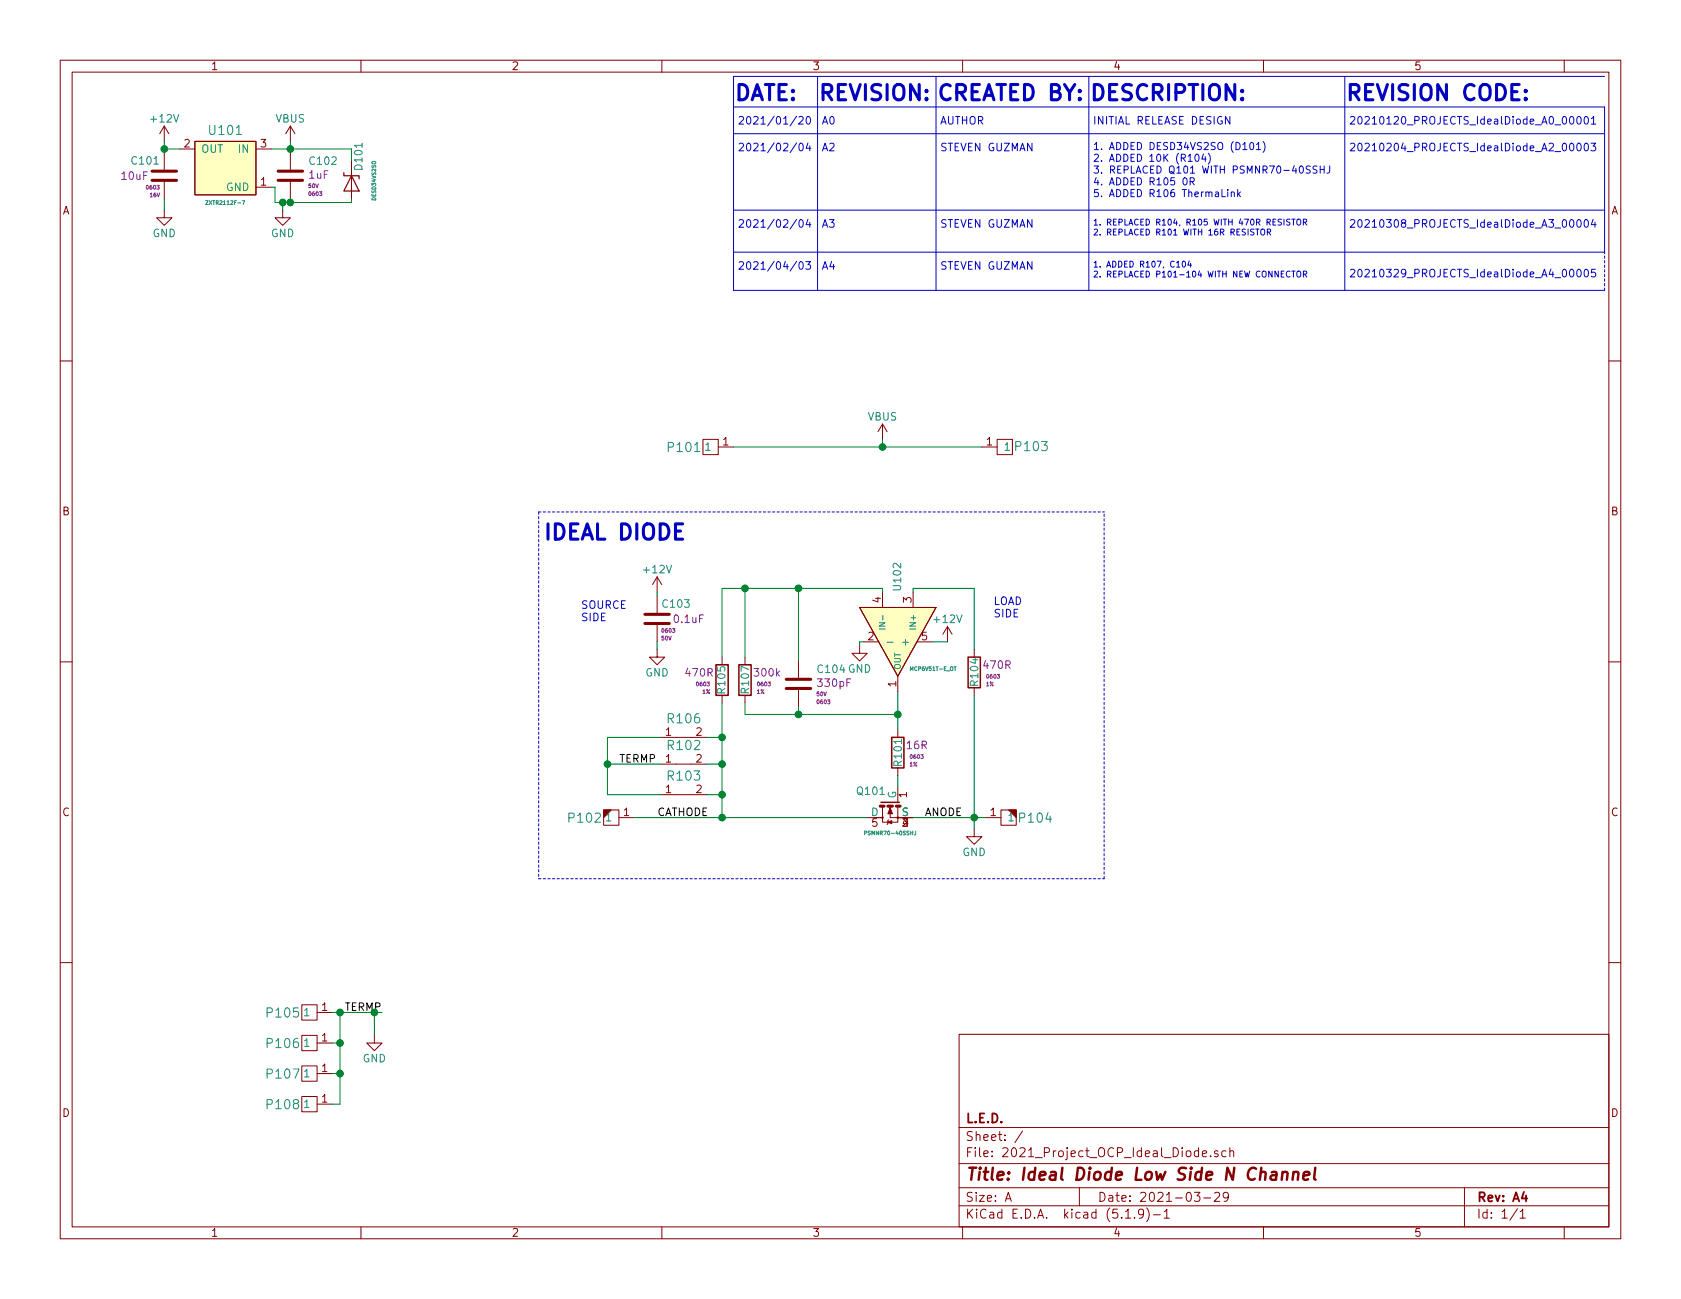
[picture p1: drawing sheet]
EESchema Schematic File Version 4
EELAYER 30 0
EELAYER END
$Descr A 11000 8500
encoding utf-8
Sheet 1 1
Title "Ideal Diode Low Side N Channel"
Date "2021-03-29"
Rev "A4"
Comp "L.E.D."
Comment1 ""
Comment2 ""
Comment3 ""
Comment4 ""
$EndDescr
Wire Notes Line style solid
	4800 700  10500 700 
Wire Notes Line style solid
	10500 875  4800 875 
Wire Notes Line style solid
	4800 500  10500 500 
Text Notes 4800 675  0    100  ~ 20
DATE:
Text Notes 7125 675  0    100  ~ 20
DESCRIPTION:
Text Notes 5350 675  0    100  ~ 20
REVISION:
Text Notes 8800 675  0    100  ~ 20
REVISION CODE:
Text Notes 4825 825  0    50   ~ 0
2021/01/20
Text Notes 5375 825  0    50   ~ 0
A0
Text Notes 6125 675  0    100  ~ 20
CREATED BY:
Text Notes 6150 825  0    50   ~ 0
AUTHOR
Text Notes 8825 825  0    50   ~ 0
20210120_PROJECTS_IdealDiode_A0_00001
Wire Wire Line
	5875 5075 5875 5150
Wire Wire Line
	5875 4525 5875 4675
Wire Wire Line
	5975 3875 5975 3850
Wire Wire Line
	6375 5350 5975 5350
Wire Wire Line
	5775 3875 5775 3850
$Comp
L power:GND #PWR0105
U 1 1
P 5625 4225
F 0 "#PWR0105" H 5625 3975 50  0001 C CNN
F 1 "GND" H 5625 4075 50  0000 C CNN
F 2 "" H 5625 4225 50  0001 C CNN
F 3 "" H 5625 4225 50  0001 C CNN
	1    5625 4225
	1    0    0    -1  
$EndComp
Wire Wire Line
	5625 4225 5625 4200
Wire Wire Line
	5625 4200 5650 4200
$Comp
L power:+12V #PWR0109
U 1 1
P 6200 4200
F 0 "#PWR0109" H 6200 4050 50  0001 C CNN
F 1 "+12V" H 6200 4350 50  0000 C CNN
F 2 "" H 6200 4200 50  0001 C CNN
F 3 "" H 6200 4200 50  0001 C CNN
	1    6200 4200
	1    0    0    -1  
$EndComp
Wire Wire Line
	6100 4200 6200 4200
$Comp
L Capacitor_0603:C0603C104K5RACAUTO C103
U 1 1
P 4300 4050
F 0 "C103" H 4325 4150 50  0000 L CNN
F 1 "C0603C104K5RACAUTO" H 4300 4350 50  0001 L CNN
F 2 "Passives:C_0603_Handsolder" H 4300 3450 50  0001 C CNN
F 3 "" H 4325 4150 50  0000 C CNN
F 4 "KEMET" H 4425 4250 50  0001 C CNN "Manufacturer"
F 5 "0.1uF" H 4400 4050 50  0000 L CNN "P_Value"
F 6 "50V" H 4325 3925 25  0000 L CNN "P_Rating_U"
F 7 "X7R" H 4550 3700 50  0001 C CNN "P_Tolerance"
F 8 "0603" H 4325 3975 25  0000 L CNN "Package"
	1    4300 4050
	1    0    0    -1  
$EndComp
$Comp
L power:GND #PWR0108
U 1 1
P 4300 4250
F 0 "#PWR0108" H 4300 4000 50  0001 C CNN
F 1 "GND" H 4300 4100 50  0000 C CNN
F 2 "" H 4300 4250 50  0001 C CNN
F 3 "" H 4300 4250 50  0001 C CNN
	1    4300 4250
	1    0    0    -1  
$EndComp
Wire Wire Line
	4300 4200 4300 4250
$Comp
L power:+12V #PWR0107
U 1 1
P 4300 3875
F 0 "#PWR0107" H 4300 3725 50  0001 C CNN
F 1 "+12V" H 4300 4025 50  0000 C CNN
F 2 "" H 4300 3875 50  0001 C CNN
F 3 "" H 4300 3875 50  0001 C CNN
	1    4300 3875
	1    0    0    -1  
$EndComp
Wire Wire Line
	4300 3875 4300 3900
Wire Wire Line
	6450 5350 6375 5350
Connection ~ 6375 5350
Wire Wire Line
	4800 2925 5775 2925
Wire Wire Line
	4150 5350 4725 5350
Connection ~ 4725 5350
$Comp
L power:VBUS #PWR0106
U 1 1
P 5775 2875
F 0 "#PWR0106" H 5775 2725 50  0001 C CNN
F 1 "VBUS" H 5775 3025 50  0000 C CNN
F 2 "" H 5775 2875 50  0001 C CNN
F 3 "" H 5775 2875 50  0001 C CNN
	1    5775 2875
	1    0    0    -1  
$EndComp
Wire Wire Line
	5775 2875 5775 2925
Connection ~ 5775 2925
Wire Wire Line
	5775 2925 6425 2925
$Comp
L power:GND #PWR0110
U 1 1
P 6375 5425
F 0 "#PWR0110" H 6375 5175 50  0001 C CNN
F 1 "GND" H 6375 5275 50  0000 C CNN
F 2 "" H 6375 5425 50  0001 C CNN
F 3 "" H 6375 5425 50  0001 C CNN
	1    6375 5425
	1    0    0    -1  
$EndComp
Wire Wire Line
	6375 5425 6375 5350
Text Notes 3800 4075 0    50   ~ 0
SOURCE\nSIDE
Text Notes 6500 4050 0    50   ~ 0
LOAD\nSIDE
Text Notes 7150 825  0    50   ~ 0
INITIAL RELEASE DESIGN
$Comp
L OpAmps:MCP6V51T-E_OT U102
U 1 1
P 5875 4150
F 0 "U102" H 5400 4150 50  0000 L CNN
F 1 "MCP6V51T-E_OT" V 6100 4225 25  0000 L CNN
F 2 "SOT:SOT-23-5_HandSoldering" H 5925 4800 60  0001 C CNN
F 3 "" H 5875 4250 60  0001 C CNN
F 4 "Microchip Technology" H 6275 3700 60  0001 C CNN "Manufacturer"
F 5 "1-CH" V 6150 4075 25  0001 C CNN "P_Value"
F 6 "1.2V/us" H 6225 3800 60  0001 C CNN "P_Tolerance"
F 7 "4.5V-45V" H 6175 3900 60  0001 C CNN "P_Rating_U"
F 8 "SOT-23-5" H 6175 3600 60  0001 C CNN "Package"
F 9 "MCP6V51T-E/OT" H 5925 4725 50  0001 C CNN "P_Digikey"
	1    5875 4150
	0    1    1    0   
$EndComp
Wire Notes Line
	3525 3350 3525 5750
Wire Notes Line
	7225 5750 7225 3350
Text Notes 3550 3550 0    100  ~ 20
IDEAL DIODE
Wire Wire Line
	1775 975  1900 975 
Wire Wire Line
	1900 975  1900 1000
Connection ~ 1900 975 
$Comp
L power:VBUS #PWR0104
U 1 1
P 1900 925
F 0 "#PWR0104" H 1900 775 50  0001 C CNN
F 1 "VBUS" H 1900 1075 50  0000 C CNN
F 2 "" H 1900 925 50  0001 C CNN
F 3 "" H 1900 925 50  0001 C CNN
	1    1900 925 
	1    0    0    -1  
$EndComp
Wire Wire Line
	1900 925  1900 975 
Wire Wire Line
	1850 1325 1900 1325
Connection ~ 1850 1325
Wire Wire Line
	1850 1375 1850 1325
$Comp
L power:GND #PWR0103
U 1 1
P 1850 1375
F 0 "#PWR0103" H 1850 1125 50  0001 C CNN
F 1 "GND" H 1850 1225 50  0000 C CNN
F 2 "" H 1850 1375 50  0001 C CNN
F 3 "" H 1850 1375 50  0001 C CNN
	1    1850 1375
	1    0    0    -1  
$EndComp
Wire Wire Line
	1900 1325 1900 1300
Wire Wire Line
	1800 1325 1850 1325
Wire Wire Line
	1800 1225 1800 1325
Wire Wire Line
	1775 1225 1800 1225
$Comp
L Capacitor_0603:CL10A105KB8NNNC C102
U 1 1
P 1900 1150
F 0 "C102" H 2015 1248 50  0000 L CNN
F 1 "CL10A105KB8NNNC" H 1900 1450 50  0001 L CNN
F 2 "Passives:C_0603_Handsolder" H 1900 550 50  0001 C CNN
F 3 "" H 1925 1250 50  0000 C CNN
F 4 "Samsung Electro-Mechanics" H 2025 1350 50  0001 C CNN "Manufacturer"
F 5 "1uF" H 2015 1157 50  0000 L CNN "P_Value"
F 6 "50V" H 2015 1085 25  0000 L CNN "P_Rating_U"
F 7 "X5R" H 2150 800 50  0001 C CNN "P_Tolerance"
F 8 "0603" H 2015 1033 25  0000 L CNN "Package"
	1    1900 1150
	1    0    0    -1  
$EndComp
Connection ~ 1075 975 
Wire Wire Line
	1075 925  1075 975 
$Comp
L power:+12V #PWR0101
U 1 1
P 1075 925
F 0 "#PWR0101" H 1075 775 50  0001 C CNN
F 1 "+12V" H 1075 1075 50  0000 C CNN
F 2 "" H 1075 925 50  0001 C CNN
F 3 "" H 1075 925 50  0001 C CNN
	1    1075 925 
	1    0    0    -1  
$EndComp
$Comp
L Capacitor_0603:CL10X106MO8NRNC C101
U 1 1
P 1075 1150
F 0 "C101" H 1050 1250 50  0000 R CNN
F 1 "CL10X106MO8NRNC" H 1075 1450 50  0001 L CNN
F 2 "Passives:C_0603_Handsolder" H 1075 550 50  0001 C CNN
F 3 "" H 1100 1250 50  0000 C CNN
F 4 "Samsung Electro-Mechanics" H 1200 1350 50  0001 C CNN "P_Manufacturer"
F 5 "10uF" H 975 1150 50  0000 R CNN "P_Value"
F 6 "16V" H 1050 1025 25  0000 R CNN "P_Rating"
F 7 "0603" H 1050 1075 25  0000 R CNN "Package"
	1    1075 1150
	1    0    0    -1  
$EndComp
Wire Wire Line
	1075 1375 1075 1300
$Comp
L power:GND #PWR0102
U 1 1
P 1075 1375
F 0 "#PWR0102" H 1075 1125 50  0001 C CNN
F 1 "GND" H 1075 1225 50  0000 C CNN
F 2 "" H 1075 1375 50  0001 C CNN
F 3 "" H 1075 1375 50  0001 C CNN
	1    1075 1375
	1    0    0    -1  
$EndComp
Wire Wire Line
	1075 975  1175 975 
Wire Wire Line
	1075 1000 1075 975 
$Comp
L LDO:ZXTR2112F-7 U101
U 1 1
P 1475 1125
F 0 "U101" H 1475 1400 60  0000 C CNN
F 1 "ZXTR2112F-7" H 1475 925 25  0000 C CNN
F 2 "SOT:SOT-23-3" H 1450 1525 60  0001 C CNN
F 3 "" H 1425 1125 60  0001 C CNN
F 4 "Diodes Incorporated" H 1500 1525 50  0001 C CNN "Manufacturer"
F 5 "12V" H 1525 1725 50  0001 C CNN "P_Value"
F 6 "15mA" H 1525 1775 50  0001 C CNN "P_Rating"
F 7 "60V" H 1525 1775 50  0001 C CNN "P_Tolerance"
F 8 "SOT-23-3" H 1475 1775 50  0001 C CNN "Package"
	1    1475 1125
	-1   0    0    -1  
$EndComp
$Comp
L Jumpers:THJP0612AST1 R102
U 1 1
P 4475 5000
F 0 "R102" H 4475 5125 60  0000 C CNN
F 1 "THJP0612AST1" H 4475 5200 60  0001 C CNN
F 2 "ThermalJumper:THJP0612AST1" H 4375 4800 60  0001 C CNN
F 3 "" H 4475 5000 60  0001 C CNN
F 4 "TJ" H 4775 4900 60  0001 C CNN "P_Value"
F 5 "Vishay Thin Film" H 4575 5375 60  0001 C CNN "Manufacturer"
F 6 "0612" H 4575 5375 60  0001 C CNN "Package"
F 7 "4 C/W" H 4575 5375 60  0001 C CNN "P_Rating"
F 8 "259 mW/C" H 4575 5375 60  0001 C CNN "P_Tolerance"
F 9 "764-THJP0612AST1CT-ND" H 4475 5000 50  0001 C CNN "P_Digikey"
	1    4475 5000
	1    0    0    -1  
$EndComp
Wire Wire Line
	4625 5000 4725 5000
$Comp
L Jumpers:THJP0612AST1 R103
U 1 1
P 4475 5200
F 0 "R103" H 4475 5325 60  0000 C CNN
F 1 "THJP0612AST1" H 4475 5400 60  0001 C CNN
F 2 "ThermalJumper:THJP0612AST1" H 4375 5000 60  0001 C CNN
F 3 "" H 4475 5200 60  0001 C CNN
F 4 "TJ" H 4775 5100 60  0001 C CNN "P_Value"
F 5 "Vishay Thin Film" H 4575 5575 60  0001 C CNN "Manufacturer"
F 6 "0612" H 4575 5575 60  0001 C CNN "Package"
F 7 "4 C/W" H 4575 5575 60  0001 C CNN "P_Rating"
F 8 "259 mW/C" H 4575 5575 60  0001 C CNN "P_Tolerance"
F 9 "764-THJP0612AST1CT-ND" H 4475 5200 50  0001 C CNN "P_Digikey"
	1    4475 5200
	1    0    0    -1  
$EndComp
Wire Wire Line
	4625 5200 4725 5200
Connection ~ 4725 5200
Wire Wire Line
	4725 5200 4725 5350
Wire Wire Line
	3975 5000 3975 5200
Wire Wire Line
	3975 5200 4325 5200
Text Label 4050 5000 0    50   ~ 0
TERMP
$Comp
L 2021_Project_OCP_Ideal_Diode-rescue:MH_1POS_2.5MM-MountingHoles_sg P105
U 1 1
P 2025 6625
F 0 "P105" H 1850 6625 60  0000 C CNN
F 1 "MH_1POS_2.5MM" H 1975 6225 50  0001 C CNN
F 2 "MountingHoles_sg:MountingHole_2.5mm_Pad_Via" V 2625 6425 60  0001 C CNN
F 3 "" H 2025 6775 60  0001 C CNN
F 4 "CUSTOM" H 2575 7275 50  0001 C CNN "Manufacturer"
F 5 "1POS_2.5MM_I" H 2025 6525 25  0001 C CNN "P_Value"
F 6 "##" H 2575 7075 60  0001 C CNN "P_Rating_U"
F 7 "2.5MM" H 2575 7175 60  0001 C CNN "P_Tolerance"
F 8 "MH_M2.5" H 2575 7375 60  0001 C CNN "Package"
	1    2025 6625
	1    0    0    -1  
$EndComp
$Comp
L 2021_Project_OCP_Ideal_Diode-rescue:MH_1POS_2.5MM-MountingHoles_sg P106
U 1 1
P 2025 6825
F 0 "P106" H 1850 6825 60  0000 C CNN
F 1 "MH_1POS_2.5MM" H 1975 6425 50  0001 C CNN
F 2 "MountingHoles_sg:MountingHole_2.5mm_Pad_Via" V 2625 6625 60  0001 C CNN
F 3 "" H 2025 6975 60  0001 C CNN
F 4 "CUSTOM" H 2575 7475 50  0001 C CNN "Manufacturer"
F 5 "1POS_2.5MM_I" H 2025 6725 25  0001 C CNN "P_Value"
F 6 "##" H 2575 7275 60  0001 C CNN "P_Rating_U"
F 7 "2.5MM" H 2575 7375 60  0001 C CNN "P_Tolerance"
F 8 "MH_M2.5" H 2575 7575 60  0001 C CNN "Package"
	1    2025 6825
	1    0    0    -1  
$EndComp
Wire Wire Line
	2175 6625 2225 6625
Wire Wire Line
	2175 6825 2225 6825
Wire Wire Line
	2225 6825 2225 6625
Connection ~ 2225 6625
Text Label 2500 6625 2    50   ~ 0
TERMP
Text Label 6050 5350 0    50   ~ 0
ANODE
Text Label 4300 5350 0    50   ~ 0
CATHODE
$Comp
L Diodes:DESD34VS2SO D101
U 1 1
P 2300 1150
F 0 "D101" H 2075 1200 50  0000 L CNN
F 1 "DESD34VS2SO" H 2200 1300 25  0000 L CNN
F 2 "SOT:SOT-23-3" H 2300 1150 50  0001 C CNN
F 3 "~" H 2300 1150 50  0001 C CNN
F 4 "34Vm" H 2300 1150 50  0001 C CNN "P_Value"
F 5 "43Vcl" H 2300 1150 50  0001 C CNN "P_Rating"
F 6 "SOT-23-3" H 2300 1150 50  0001 C CNN "Package"
	1    2300 1150
	0    1    1    0   
$EndComp
Wire Wire Line
	2300 1050 2300 975 
Wire Wire Line
	1900 975  2300 975 
Wire Wire Line
	2300 1300 2300 1325
Wire Wire Line
	2300 1325 1900 1325
Connection ~ 1900 1325
Text Notes 7150 1300 0    47   ~ 0
1. ADDED DESD34VS2SO (D101)\n2. ADDED 10K (R104)\n3. REPLACED Q101 WITH PSMNR70-40SSHJ\n4. ADDED R105 0R\n5. ADDED R106 ThermaLink
Wire Wire Line
	6375 4250 6375 3850
Wire Wire Line
	5975 3850 6375 3850
Wire Wire Line
	6375 4550 6375 5350
$Comp
L Transistors:PSMNR70-40SSHJ Q101
U 1 1
P 5825 5250
F 0 "Q101" V 5750 5375 50  0000 C CNN
F 1 "PSMNR70-40SSHJ" V 6025 5250 25  0000 C CNN
F 2 "SOT:SOT-1235" H 5825 5825 50  0001 L CIN
F 3 "" H 5825 5250 50  0001 L CNN
F 4 "Nexperia USA Inc." H 5825 5975 50  0001 L CNN "Manufacturer"
F 5 "NMOS" H 5825 6125 50  0001 L CNN "P_Value"
F 6 "40V/425A" H 5825 6050 50  0001 L CNN "P_Rating"
F 7 "0.7mDCR" H 6125 5675 50  0001 C CNN "P_Tolerance"
F 8 "SOT-1235" H 5825 5900 50  0001 L CNN "Package"
F 9 "1727-8560-1-ND" H 5825 5750 50  0001 L CNN "P_Digikey"
	1    5825 5250
	0    -1   1    0   
$EndComp
Wire Wire Line
	4725 4300 4725 3850
Wire Wire Line
	4725 4600 4725 4825
Connection ~ 4725 5000
Wire Wire Line
	4725 5000 4725 5200
$Comp
L power:GND #PWR0111
U 1 1
P 2450 6775
F 0 "#PWR0111" H 2450 6525 50  0001 C CNN
F 1 "GND" H 2450 6625 50  0000 C CNN
F 2 "" H 2450 6775 50  0001 C CNN
F 3 "" H 2450 6775 50  0001 C CNN
	1    2450 6775
	1    0    0    -1  
$EndComp
Wire Wire Line
	2450 6775 2450 6625
Wire Wire Line
	2225 6625 2450 6625
Connection ~ 2450 6625
Wire Wire Line
	2450 6625 2500 6625
$Comp
L 2021_Project_OCP_Ideal_Diode-rescue:MH_1POS_2.5MM-MountingHoles_sg P107
U 1 1
P 2025 7025
F 0 "P107" H 1850 7025 60  0000 C CNN
F 1 "MH_1POS_2.5MM" H 1975 6625 50  0001 C CNN
F 2 "MountingHoles_sg:MountingHole_2.5mm_Pad_Via" V 2625 6825 60  0001 C CNN
F 3 "" H 2025 7175 60  0001 C CNN
F 4 "CUSTOM" H 2575 7675 50  0001 C CNN "Manufacturer"
F 5 "1POS_2.5MM_I" H 2025 6925 25  0001 C CNN "P_Value"
F 6 "##" H 2575 7475 60  0001 C CNN "P_Rating_U"
F 7 "2.5MM" H 2575 7575 60  0001 C CNN "P_Tolerance"
F 8 "MH_M2.5" H 2575 7775 60  0001 C CNN "Package"
	1    2025 7025
	1    0    0    -1  
$EndComp
Wire Wire Line
	2175 7025 2225 7025
Wire Wire Line
	2225 7025 2225 6825
Connection ~ 2225 6825
$Comp
L Jumpers:THJP0612AST1 R106
U 1 1
P 4475 4825
F 0 "R106" H 4475 4950 60  0000 C CNN
F 1 "THJP0612AST1" H 4475 5025 60  0001 C CNN
F 2 "ThermalJumper:THJP0612AST1" H 4375 4625 60  0001 C CNN
F 3 "" H 4475 4825 60  0001 C CNN
F 4 "TJ" H 4775 4725 60  0001 C CNN "P_Value"
F 5 "Vishay Thin Film" H 4575 5200 60  0001 C CNN "Manufacturer"
F 6 "0612" H 4575 5200 60  0001 C CNN "Package"
F 7 "4 C/W" H 4575 5200 60  0001 C CNN "P_Rating"
F 8 "259 mW/C" H 4575 5200 60  0001 C CNN "P_Tolerance"
F 9 "764-THJP0612AST1CT-ND" H 4475 4825 50  0001 C CNN "P_Digikey"
	1    4475 4825
	1    0    0    -1  
$EndComp
Wire Wire Line
	4325 4825 3975 4825
Wire Wire Line
	3975 4825 3975 5000
Wire Wire Line
	4625 4825 4725 4825
Connection ~ 4725 4825
Wire Wire Line
	4725 4825 4725 5000
$Comp
L 2021_Project_OCP_Ideal_Diode-rescue:MH_1POS_2.5MM-MountingHoles_sg P108
U 1 1
P 2025 7225
F 0 "P108" H 1850 7225 60  0000 C CNN
F 1 "MH_1POS_2.5MM" H 1975 6825 50  0001 C CNN
F 2 "MountingHoles_sg:MountingHole_2.5mm_Pad_Via" V 2625 7025 60  0001 C CNN
F 3 "" H 2025 7375 60  0001 C CNN
F 4 "CUSTOM" H 2575 7875 50  0001 C CNN "Manufacturer"
F 5 "1POS_2.5MM_I" H 2025 7125 25  0001 C CNN "P_Value"
F 6 "##" H 2575 7675 60  0001 C CNN "P_Rating_U"
F 7 "2.5MM" H 2575 7775 60  0001 C CNN "P_Tolerance"
F 8 "MH_M2.5" H 2575 7975 60  0001 C CNN "Package"
	1    2025 7225
	1    0    0    -1  
$EndComp
Wire Wire Line
	2175 7225 2225 7225
Wire Wire Line
	2225 7225 2225 7025
Connection ~ 2225 7025
Connection ~ 3975 5000
Wire Wire Line
	3975 5000 4325 5000
Text Notes 4825 1000 0    50   ~ 0
2021/02/04
Text Notes 5375 1000 0    50   ~ 0
A2
Text Notes 8825 1000 0    50   ~ 0
20210204_PROJECTS_IdealDiode_A2_00003
Text Notes 6150 1000 0    50   ~ 0
STEVEN GUZMAN
Wire Notes Line style solid
	4800 1375 10500 1375
Text Notes 4825 1500 0    50   ~ 0
2021/02/04
Text Notes 5375 1500 0    50   ~ 0
A3
Wire Notes Line style solid
	4800 1650 10500 1650
Text Notes 6150 1500 0    50   ~ 0
STEVEN GUZMAN
Text Notes 7150 1550 0    39   ~ 0
1. REPLACED R104, R105 WITH 470R RESISTOR\n2. REPLACED R101 WITH 16R RESISTOR
$Comp
L Resistors_0603:RC0603FR-07470RL R104
U 1 1
P 6375 4400
F 0 "R104" V 6375 4300 50  0000 L CNN
F 1 "RC0603FR-07470RL" H 6675 5025 50  0001 C CNN
F 2 "Passives:R_0603_Handsolder" H 6925 4925 50  0001 C CNN
F 3 "" V 6455 4400 50  0000 C CNN
F 4 "Yageo" V 6555 4500 60  0001 C CNN "Manufacturer"
F 5 "470R" H 6425 4450 50  0000 L CNN "P_Value"
F 6 "1/10W" V 6675 4700 60  0001 C CNN "P_Rating_U"
F 7 "1%" H 6450 4325 25  0000 L CNN "P_Tolerance"
F 8 "0603" H 6450 4375 25  0000 L CNN "Package"
F 9 "311-470HRCT-ND " H 6525 5100 50  0001 C CNN "P_Digikey"
	1    6375 4400
	1    0    0    -1  
$EndComp
$Comp
L Resistors_0603:RC0603FR-07470RL R105
U 1 1
P 4725 4450
F 0 "R105" V 4725 4350 50  0000 L CNN
F 1 "RC0603FR-07470RL" H 5025 5075 50  0001 C CNN
F 2 "Passives:R_0603_Handsolder" H 5275 4975 50  0001 C CNN
F 3 "" V 4805 4450 50  0000 C CNN
F 4 "Yageo" V 4905 4550 60  0001 C CNN "Manufacturer"
F 5 "470R" H 4775 4500 50  0000 L CNN "P_Value"
F 6 "1/10W" V 5025 4750 60  0001 C CNN "P_Rating_U"
F 7 "1%" H 4800 4375 25  0000 L CNN "P_Tolerance"
F 8 "0603" H 4800 4425 25  0000 L CNN "Package"
F 9 "311-470HRCT-ND " H 4875 5150 50  0001 C CNN "P_Digikey"
	1    4725 4450
	-1   0    0    -1  
$EndComp
$Comp
L Resistors_0603:RC0603FR-0716RL R101
U 1 1
P 5875 4925
F 0 "R101" V 5875 4825 50  0000 L CNN
F 1 "RC0603FR-0716RL" V 5975 4925 50  0001 C CNN
F 2 "Passives:R_0603_Handsolder" V 5805 4925 50  0001 C CNN
F 3 "" V 5955 4925 50  0000 C CNN
F 4 "Yageo" V 6055 5025 60  0001 C CNN "Manufacturer"
F 5 "16R" H 5925 4975 50  0000 L CNN "P_Value"
F 6 "1/10W" V 6175 5225 60  0001 C CNN "P_Rating_U"
F 7 "1%" H 5950 4850 25  0000 L CNN "P_Tolerance"
F 8 "0603" H 5950 4900 25  0000 L CNN "Package"
	1    5875 4925
	1    0    0    -1  
$EndComp
Text Notes 8825 1500 0    50   ~ 0
20210308_PROJECTS_IdealDiode_A3_00004
Wire Notes Line style solid
	4800 500  4800 1650
Wire Notes Line style solid
	10500 700  10500 1650
Wire Notes Line style solid
	5350 500  5350 1650
Wire Notes Line style solid
	6125 500  6125 1650
Wire Notes Line style solid
	7125 500  7125 1650
Wire Notes Line style solid
	8800 500  8800 1650
$Comp
L Resistors_0603:RMCF0603FT300K R107
U 1 1
P 4875 4450
F 0 "R107" V 4875 4450 50  0000 C CNN
F 1 "RMCF0603FT300K" V 4975 4450 50  0001 C CNN
F 2 "Passives:R_0603_Handsolder" V 4805 4450 50  0001 C CNN
F 3 "" V 4955 4450 50  0000 C CNN
F 4 "Stackpole Electronics Inc." V 5055 4550 60  0001 C CNN "Manufacturer"
F 5 "300k" H 4925 4500 50  0000 L CNN "P_Value"
F 6 "1/10W" V 5175 4750 60  0001 C CNN "P_Rating_U"
F 7 "1%" H 4950 4375 25  0000 L CNN "P_Tolerance"
F 8 "0603" H 4950 4425 25  0000 L CNN "Package"
F 9 "RMCF0603FT300KCT-ND" H 4875 4450 50  0001 C CNN "P_Digikey"
	1    4875 4450
	1    0    0    -1  
$EndComp
Wire Wire Line
	4875 4300 4875 3850
Connection ~ 4875 3850
Wire Wire Line
	4875 3850 4725 3850
$Comp
L Capacitor_0603:C0603C331J5GACTU C104
U 1 1
P 5225 4475
F 0 "C104" H 5340 4573 50  0000 L CNN
F 1 "C0603C331J5GACTU" H 5225 4775 50  0001 L CNN
F 2 "Passives:C_0603_Handsolder" H 5225 3875 50  0001 C CNN
F 3 "" H 5250 4575 50  0000 C CNN
F 4 "KEMET" H 5350 4675 50  0001 C CNN "Manufacturer"
F 5 "330pF" H 5340 4482 50  0000 L CNN "P_Value"
F 6 "50V" H 5340 4410 25  0000 L CNN "P_Rating_U"
F 7 "C0G/NP0" H 5475 4125 50  0001 C CNN "P_Tolerance"
F 8 "0603" H 5340 4358 25  0000 L CNN "Package"
	1    5225 4475
	1    0    0    -1  
$EndComp
Wire Wire Line
	5225 4325 5225 3850
Wire Wire Line
	4875 3850 5225 3850
Wire Wire Line
	4875 4600 4875 4675
Wire Wire Line
	4875 4675 5225 4675
Wire Wire Line
	5225 4675 5225 4625
Wire Wire Line
	5775 3850 5225 3850
Connection ~ 5225 3850
Wire Wire Line
	5225 4675 5875 4675
Connection ~ 5225 4675
Connection ~ 5875 4675
Wire Wire Line
	5875 4675 5875 4775
Wire Wire Line
	4725 5350 5675 5350
Wire Notes Line
	3525 3350 7225 3350
Wire Notes Line
	3525 5750 7225 5750
Text Notes 4825 1775 0    50   ~ 0
2021/04/03
Text Notes 5375 1775 0    50   ~ 0
A4
$Comp
L Connectors:7460305 P102
U 1 1
P 4050 5400
F 0 "P102" H 3825 5450 60  0000 C CNN
F 1 "7460305" H 4000 5200 60  0001 C CNN
F 2 "Terminal Blocks:7460305_HASL" V 4200 5450 60  0001 C CNN
F 3 "" H 4000 5600 60  0001 C CNN
F 4 "Würth Elektronik" V 3850 5450 60  0001 C CNN "Manufacturer"
F 5 "1POS" H 4058 5583 50  0001 C CNN "P_Value"
F 6 "###" H 4300 5900 60  0001 C CNN "P_Pitch"
F 7 "160A" H 4050 5400 50  0001 C CNN "P_Tolerance"
F 8 "TH" H 4050 5400 50  0001 C CNN "Package"
F 9 "732-3202-ND" H 4050 5400 50  0001 C CNN "P_Digikey"
	1    4050 5400
	1    0    0    -1  
$EndComp
$Comp
L Connectors:7460305 P104
U 1 1
P 6550 5400
F 0 "P104" H 6325 5450 60  0000 C CNN
F 1 "7460305" H 6500 5200 60  0001 C CNN
F 2 "Terminal Blocks:7460305_HASL" V 6700 5450 60  0001 C CNN
F 3 "" H 6500 5600 60  0001 C CNN
F 4 "Würth Elektronik" V 6350 5450 60  0001 C CNN "Manufacturer"
F 5 "1POS" H 6558 5583 50  0001 C CNN "P_Value"
F 6 "###" H 6800 5900 60  0001 C CNN "P_Pitch"
F 7 "160A" H 6550 5400 50  0001 C CNN "P_Tolerance"
F 8 "TH" H 6550 5400 50  0001 C CNN "Package"
F 9 "732-3202-ND" H 6550 5400 50  0001 C CNN "P_Digikey"
	1    6550 5400
	-1   0    0    -1  
$EndComp
Text Notes 7150 1825 0    39   ~ 0
1. ADDED R107, C104\n2. REPLACED P101-104 WITH NEW CONNECTOR
Text Notes 8825 1825 0    50   ~ 0
20210329_PROJECTS_IdealDiode_A4_00005
$Comp
L Terminal_Blocks:2.5x2.5mm_pad P101
U 1 1
P 4700 2925
F 0 "P101" H 4475 2925 60  0000 C CNN
F 1 "2.5x2.5mm_pad" H 4708 3058 50  0001 C CNN
F 2 "Terminal Blocks:pad_2.5x2.5mm" V 4850 2925 60  0001 C CNN
F 3 "" H 4650 3125 60  0001 C CNN
	1    4700 2925
	1    0    0    -1  
$EndComp
$Comp
L Terminal_Blocks:2.5x2.5mm_pad P103
U 1 1
P 6525 2925
F 0 "P103" H 6300 2925 60  0000 C CNN
F 1 "2.5x2.5mm_pad" H 6533 3058 50  0001 C CNN
F 2 "Terminal Blocks:pad_2.5x2.5mm" V 6675 2925 60  0001 C CNN
F 3 "" H 6475 3125 60  0001 C CNN
	1    6525 2925
	-1   0    0    1   
$EndComp
Wire Notes Line style solid
	4800 1650 4800 1900
Wire Notes Line style solid
	4800 1900 10500 1900
Wire Notes Line
	10500 1900 10500 1650
Wire Notes Line style solid
	8800 1650 8800 1900
Wire Notes Line style solid
	7125 1650 7125 1900
Wire Notes Line style solid
	6125 1650 6125 1900
Wire Notes Line style solid
	5350 1650 5350 1900
Text Notes 6150 1775 0    50   ~ 0
STEVEN GUZMAN
$EndSCHEMATC
